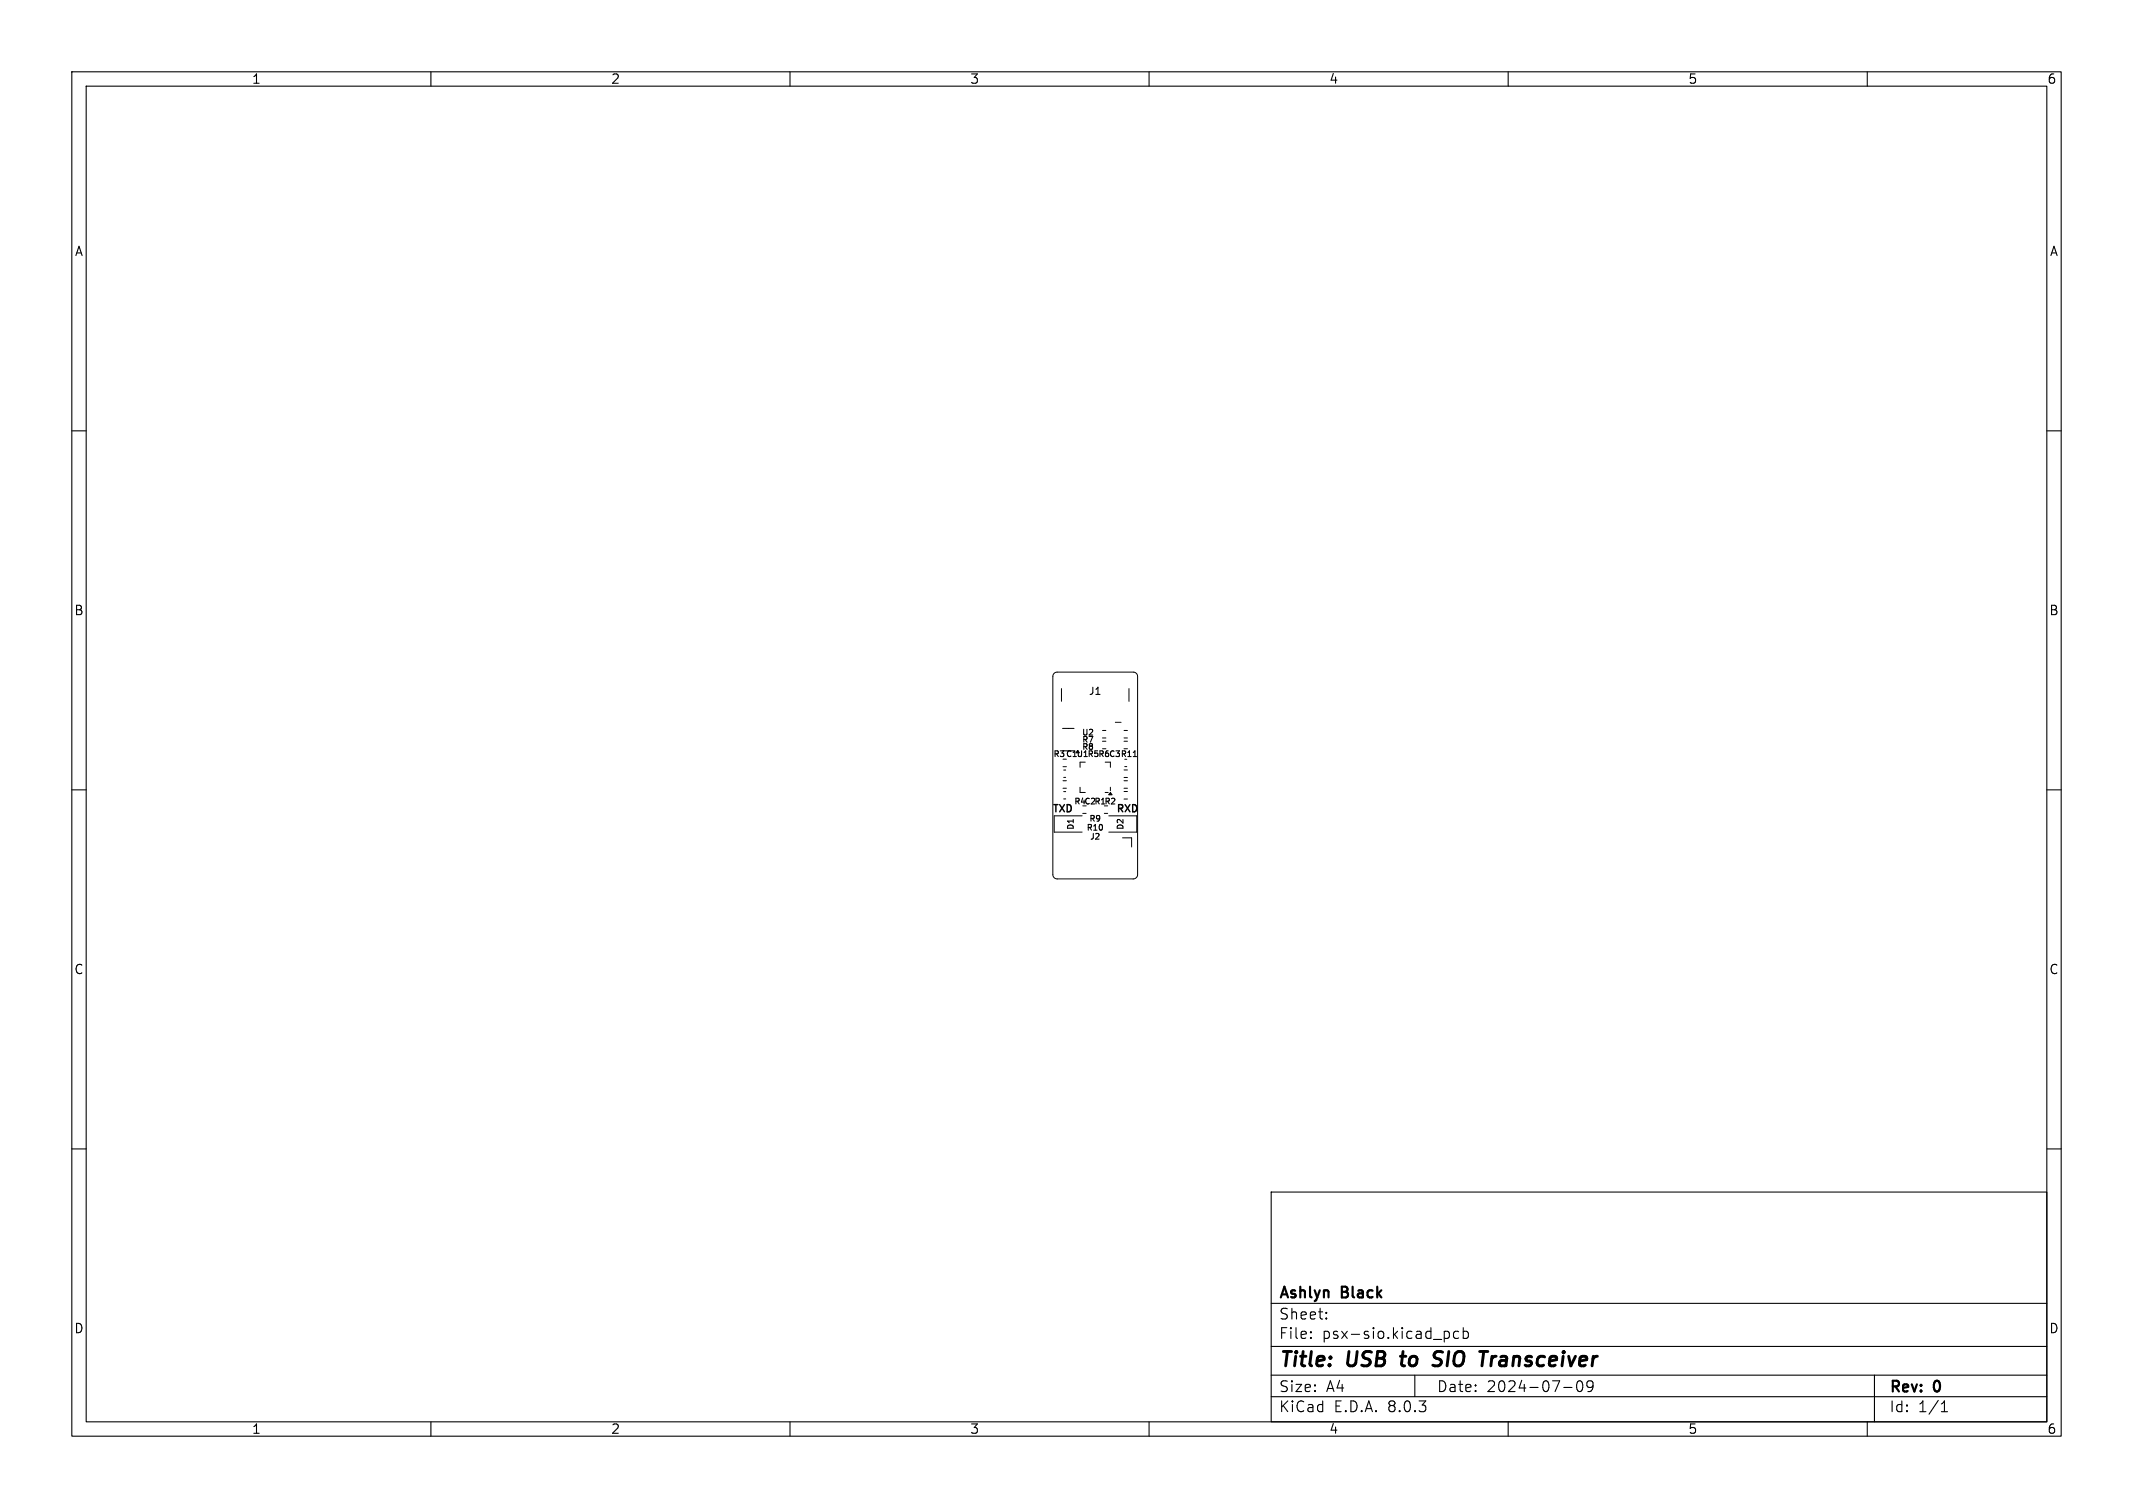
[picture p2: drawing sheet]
<svg xmlns="http://www.w3.org/2000/svg" width="297mm" height="210mm" viewBox="0 0 297 210" stroke-linecap="round" stroke-linejoin="round" font-family="sans-serif">
<g fill="none" stroke="#000" stroke-width=".15">
<path d="M10 10h277v190h-277zM12 12h273v186h-273zM60 10v2M110 10v2M160 10v2M210 10v2M260 10v2M10 60h2M285 60h2M10 110h2M157.8 105.4h.5M285 110h2"/>
<path d="M10 160h2M285 160h2M177 166h108v32h-108zM60 198v2M110 198v2M160 198v2M177 194.5h108M177 191.5h108M177 187.5h108M177 181.5h108M182.5 186.3h.1l-.1 .1M182.5 186.3v.1"/>
<path d="M182.5 185.5v.1M182.5 185.5h.1l-.1 .1M184.7 183.6v.1M184.7 183.6h-.1l.1 .1M184.7 182.8v.1M184.7 182.8h-.1l.1 .1M197 191.5v3M201.2 185.4h.3l.3 .3-.1 .6-.2 .1h-.3M203.1 185.5l-.4-.1-.3 .3v.4l.1 .2 .2 .1 .4-.1M203.7 185.5l.5-.1 .3 .3v.4l-.2 .2-.1 .1-.5-.1M203.7 184.9v1.5M210 198v2"/>
<path d="M217.7 193.2h1.2M219.7 192.4a.36 .36 0 0 1 .6 .2 .77 .77 0 0 1-.4 1.2 1 1 0 0 1-.2-1.4zM221.8 192.9l-.3 .3h-.3l-.2-.3v-.3l.1-.2 .4-.1 .2 .1a.99 .99 0 0 1-.3 1.4h-.3M260 198v2M261 191.5v6.5M270.3 196.6h.9M270.3 195.5l.4-.4v1.5"/>
</g>
<path d="M195 188.9h.8M195.4 188.2l-.3 1.7 .1 .2 .2 .1M200.6 190a.85 .85 0 0 1-1.1 .1M200.6 188.2h-.5a.49 .49 0 0 0-.4 .4 .49 .49 0 0 0 .3 .6l.6 .2M206 188.2h1.2M207.8 188.9l-.2 1.3M208.1 188.9l-.4 .4" fill="none" stroke="#000" stroke-width=".4"/>
<g fill="none" stroke="#000" stroke-width=".14">
<path d="M146.8 93.8l.4-.2h10.6a.6 .6 0 0 1 .6 .6v27.6a.6 .6 0 0 1-.6 .6h-10.6a.6 .6 0 0 1-.6-.6v-27.6zM147.8 95.9v1.8M157.2 95.9v1.8M147.9 101.4h1.7M148 108.7h.5M148 109.8h.5M148 106.8h.5M148.1 110.2h.3M148.1 108.3h.3M148.1 111.3h.3M148.1 107.2h.3M150.4 109.6v.8h.7"/>
<path d="M150.7 113.6h-3.9v2.3h3.9M150.8 113.3h.4M151.1 106.1h-.7v.8M153.5 103.2h.5M153.5 104.3h.5M153.5 101.7h.5M153.5 102.8h.5M153.8 113.3h.4M153.9 106.1h.7v.8M153.9 110.4h.4M154.4 113.6h3.9v2.3h-3.9M154.6 109.6v.5"/>
<path d="M155.3 100.6h.8M156.3 116.7h1.3v1.2M156.5 110.2h.5M156.5 111.3h.5M156.5 108.7h.5M156.5 109.8h.5M156.5 107.2h.5M156.5 108.3h.5M156.5 103.2h.5M156.5 104.3h.5M156.5 101.7h.5M156.5 102.8h.5"/>
<path d="M156.6 106.8h.3"/>
</g>
<path d="M154.6 110.4l.3 .3h-.5z" fill="#000" stroke="#000" stroke-width=".14"/>
<g fill="#fff" stroke="#fff" stroke-width=".14">
<circle cx="155.4" cy="98.5" r=".33"/>
<circle cx="149.6" cy="98.5" r=".33"/>
<circle cx="156.3" cy="118" r=".5"/>
<circle cx="156.3" cy="120.5" r=".5"/>
<circle cx="153.8" cy="118" r=".5"/>
<circle cx="153.8" cy="120.5" r=".5"/>
<circle cx="151.2" cy="118" r=".5"/>
<circle cx="151.2" cy="120.5" r=".5"/>
<circle cx="148.7" cy="118" r=".5"/>
<circle cx="148.7" cy="120.5" r=".5"/>
</g>
<path d="M148.2 94.5v.6M148.2 98.4v1.1M156.8 94.5v.6M156.8 98.4v1.1" fill="none" stroke="#fff" stroke-width=".6"/>
<g font-size="2.8">
<text x="178" y="190.9">Title:</text>
<text x="187.7" y="190.9">USB</text>
<text x="196" y="190.9">to</text>
<text x="201.3" y="190.9">SIO</text>
<text x="208.5" y="190.9">Transceiver</text>
</g>
<g font-size="2.1">
<text x="178" y="184">Sheet:</text>
<text x="178" y="181.2">Ashlyn</text>
<text x="186.9" y="181.2">Black</text>
<text x="178" y="186.7">File:</text>
<text x="184.1" y="186.7">psx-sio.kicad_pcb</text>
<text x="178" y="196.9">KiCad</text>
<text x="178" y="194.1">Size:</text>
<text x="184.7" y="194.1">A4</text>
<text x="185.7" y="196.9">E.D.A.</text>
<text x="193.3" y="196.9">8.0.3</text>
<text x="200" y="194.1">Date:</text>
<text x="207" y="194.1">2024-07-09</text>
<text x="263" y="194.3">Rev:</text>
<text x="263" y="196.9">Id:</text>
<text x="267.1" y="196.9">1/1</text>
<text x="269.4" y="194.3">0</text>
</g>
<g font-size="1.8">
<text x="35" y="11.9">1</text>
<text x="85" y="11.9">2</text>
<text x="135" y="11.9">3</text>
<text x="185" y="11.9">4</text>
<text x="235" y="11.9">5</text>
<text x="285" y="11.9">6</text>
<text x="10.3" y="35.9">A</text>
<text x="285.4" y="35.9">A</text>
<text x="10.3" y="85.9">B</text>
<text x="285.3" y="85.9">B</text>
<text x="10.3" y="135.9">C</text>
<text x="285.3" y="135.9">C</text>
<text x="10.3" y="185.9">D</text>
<text x="285.3" y="185.9">D</text>
<text x="35" y="199.9">1</text>
<text x="85" y="199.9">2</text>
<text x="135" y="199.9">3</text>
<text x="185" y="199.9">4</text>
<text x="235" y="199.9">5</text>
<text x="285" y="199.9">6</text>
</g>
<g font-size="1.4">
<text x="151.5" y="97">J1</text>
<text x="146.4" y="113.4">TXD</text>
<text x="155.3" y="113.4">RXD</text>
</g>
<g font-size="1.1">
<text x="146.6" y="105.6">R3 C1U1R5R6C3 R11</text>
<text x="150.6" y="102.6">U2</text>
<text x="150.6" y="104.6">R8</text>
<text x="150.6" y="103.6">R7</text>
<text x="149.5" y="112.2">R4C2R1R2</text>
<text x="149.7" y="115.7" transform="rotate(-90 149.7 115.7)">D1</text>
<text x="151.2" y="115.9">R10</text>
<text x="151.6" y="114.6">R9</text>
<text x="151.7" y="117.1">J2</text>
<text x="156.6" y="115.7" transform="rotate(-90 156.6 115.7)">D2</text>
</g>
</svg>
